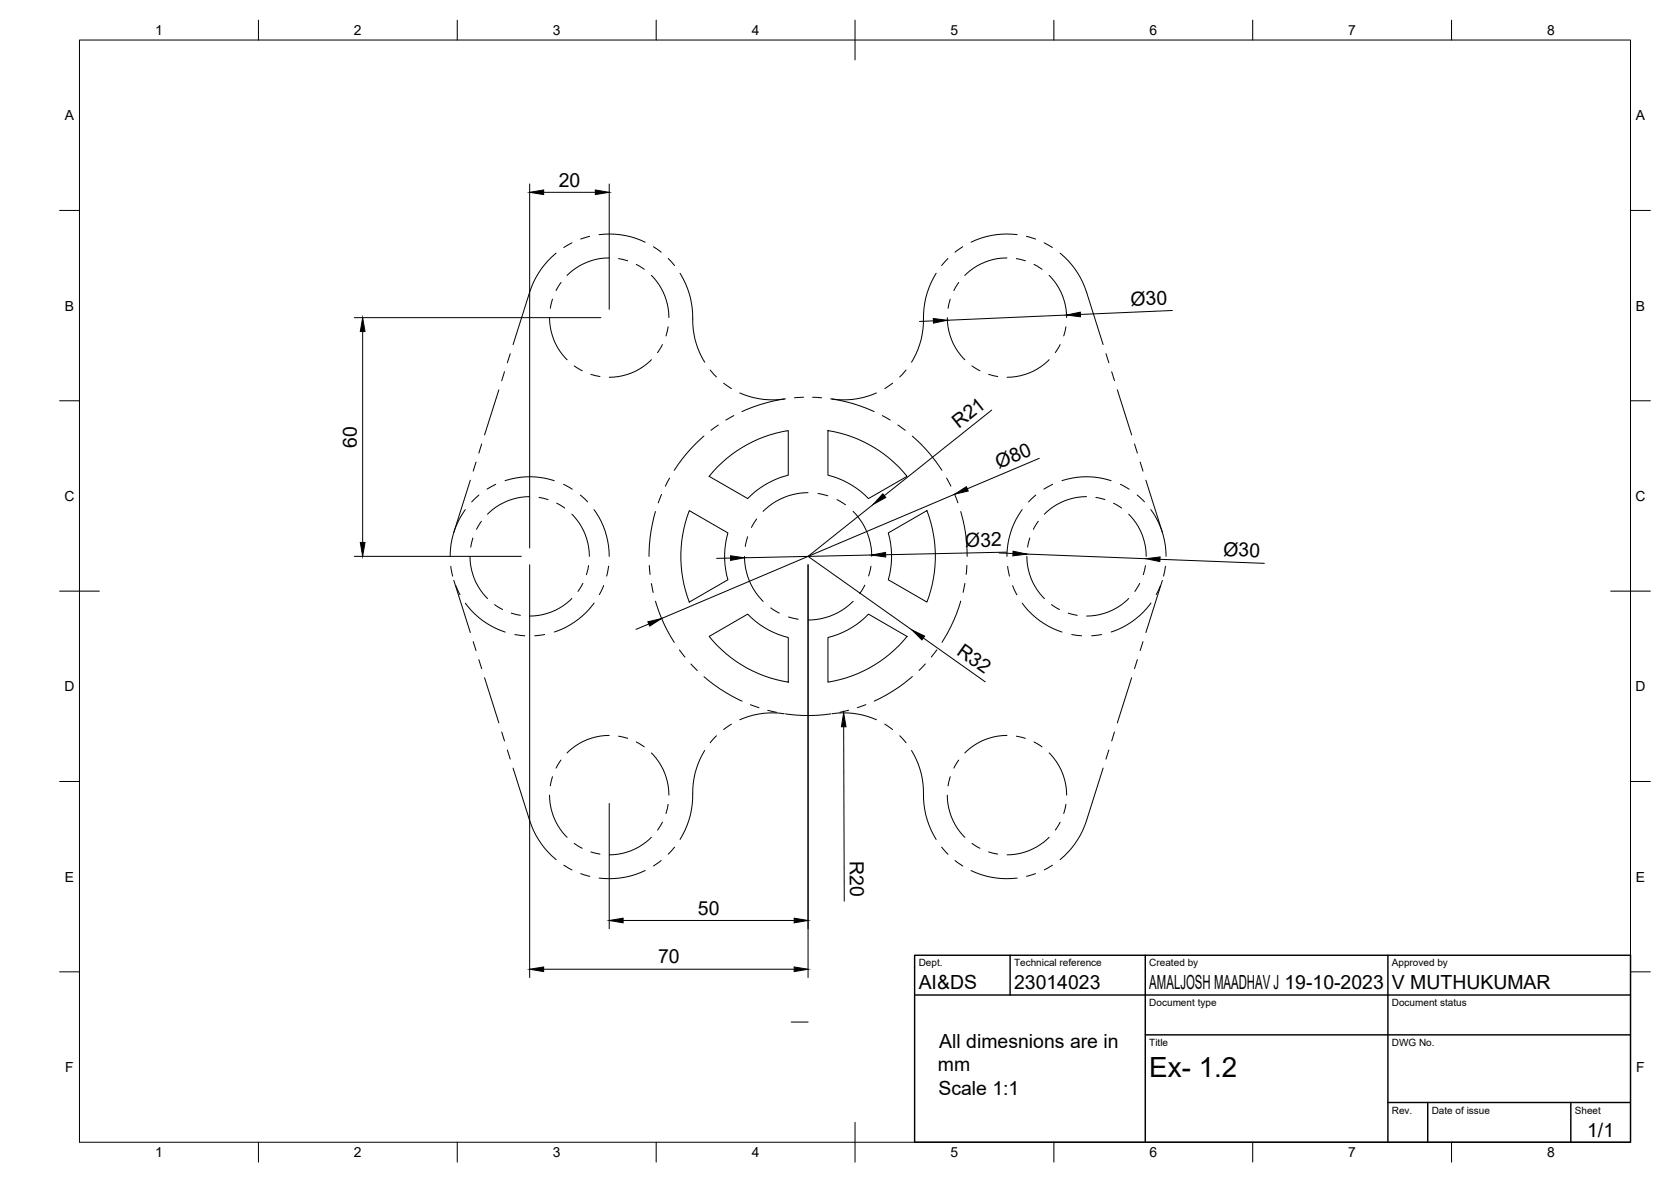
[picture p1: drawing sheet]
<svg xmlns="http://www.w3.org/2000/svg" width="420mm" height="297mm" viewBox="0 0 420 297" stroke-linecap="round" stroke-linejoin="round" font-family="sans-serif">
<!-- layer: Reference -->
<g fill="none" stroke="#000" stroke-width=".25">
<path d="M148.3 59.4l-2.3 .7M150.6 59a20.6 20.6 0 0 1 11.6 1.9M255.8 59a20.9 20.9 0 0 0-11.6 1.9M258.1 59.4l2.3 .7M138.2 79.8a14.9 14.9 0 0 0 4.4 10.6M138.9 75.2l-.5 2.3M139.8 63.6a20.7 20.7 0 0 0-6.6 9.9l-4.2 13.1M141.1 71l-1.3 2M143.8 61l-2 1.2M153.2 64.8a14.9 14.9 0 0 0-10.6 4.4M155.5 65l2.3 .5M160 66.4l2 1.3"/>
<path d="M163.8 69.2a15 15 0 0 1 4.4 10.6M164.3 62l1.9 1.4M168 65l1.6 1.7M171 68.7a21.6 21.6 0 0 1 3.2 12.7 20.2 20.2 0 0 0 3 9.6M235.4 68.7a21.6 21.6 0 0 0-3.2 12.7 20.2 20.2 0 0 1-3 9.6M238.2 79.8a14.9 14.9 0 0 0 4.4 10.6M238.4 65l-1.6 1.7M238.9 75.2l-.5 2.3M241.1 71l-1.3 2M242.1 62l-2 1.4M253.2 64.8a14.9 14.9 0 0 0-10.6 4.4M255.5 65l2.3 .5"/>
<path d="M260 66.4l2 1.3M262.6 61l2 1.2M263.8 69.2a15 15 0 0 1 4.4 10.6M266.6 63.6a20.7 20.7 0 0 1 6.6 9.9l4.2 13.1M125.4 98l-3.6 11.3M126.9 93.4l-.7 2.3M128.3 88.9l-.7 2.3M144.4 92l2 1.2M148.6 94.1l2.3 .5M163.8 90.4a14.7 14.7 0 0 1-10.6 4.4M166.6 86.6l-1.3 2M168 82.1l-.6 2.3"/>
<path d="M178.6 93l1.5 1.7M181.9 96.3l2 1.3M186 98.7a20.4 20.4 0 0 0 11.2 1.6M202 99.8l-2.2 .2M204.3 99.8l2.3 .2M220.4 98.7a20.4 20.4 0 0 1-11.2 1.6M224.4 96.3l-1.9 1.3M227.8 93l-1.6 1.7M244.4 92l2 1.2M248.6 94.1l2.3 .5M263.8 90.4a14.8 14.8 0 0 1-10.6 4.4M266.6 86.6l-1.3 2"/>
<path d="M268 82.1l-.5 2.3M278.1 88.9l.7 2.3M279.5 93.4l.7 2.3M280.9 98l3.6 11.3M119.7 116.1l-.7 2.3M121.1 111.6l-.7 2.3M177 109.6a39.5 39.5 0 0 0-7.5 8.6M180.4 117.4a32.2 32.2 0 0 1 17.8-9.2v11.2a21.5 21.5 0 0 0-10.2 5.9l-9.7-5.6zM180.6 106.8l-1.8 1.3M184.5 104.4l-2 1.2M197.5 100.2l-3 .6-3.5 .9-4.4 1.7M208.2 108.2a32 32 0 0 1 19.9 11.5l-9.7 5.6a21.4 21.4 0 0 0-10.2-5.9z"/>
<path d="M208.9 100.2a38.4 38.4 0 0 1 10.9 3.2M221.8 104.4l2 1.2M225.8 106.8l1.8 1.3M229.4 109.6l3.5 3.4 2.3 2.9 1.6 2.3M285.3 111.6l.7 2.3M286.7 116.1l.7 2.3M117 128.1a19.5 19.5 0 0 0-3.8 11.7M118.2 139.8a14.9 14.9 0 0 0 4.4 10.6M118.3 120.7l-4.2 13.1M118.9 135.2l-.5 2.3M120.4 124.4l-1.8 1.7M121.1 131l-1.3 2"/>
<path d="M124.7 121.7l-2.3 1.2M127 120.8a19.6 19.6 0 0 1 12.4 0M133.2 124.8a14.9 14.9 0 0 0-10.6 4.4M135.5 125l2.3 .5M140 126.5l2 1.2M141.7 121.7l2.2 1.2M143.8 129.2a15 15 0 0 1 4.4 10.6M145.9 124.4l1.8 1.7M149.4 128.1a19.8 19.8 0 0 1 3.8 11.7M164.8 128.6l-1.1 4.8-.4 3.7-.1 2.7M166.3 124.3l-.8 2.1M168.4 120.1l-1.1 2.1"/>
<path d="M173.3 128.3l9.7 5.6a21.1 21.1 0 0 0 0 11.8l-9.7 5.6a32.1 32.1 0 0 1 0-23zM187.2 139.8a15.8 15.8 0 0 0 4.7 11.3M188 134.9l-.6 2.4M190.2 130.4l-1.3 2.2M203.2 123.8a16 16 0 0 0-11.3 4.7M205.7 124l2.4 .6M210.4 125.6l2.2 1.3M214.5 128.5a15.8 15.8 0 0 1 4.7 11.3M223.4 133.9l9.7-5.6a32.1 32.1 0 0 1 0 23l-9.7-5.6a21.1 21.1 0 0 0 0-11.8zM238 120.1l1.1 2.1M240 124.2l.9 2.2M241.6 128.6l1.2 5.7 .4 5.5"/>
<path d="M257 128.1a19.8 19.8 0 0 0-3.8 11.7M258.2 139.8a14.9 14.9 0 0 0 4.4 10.6M258.9 135.2l-.5 2.3M260.4 124.4l-1.8 1.7M261.1 131l-1.3 2M264.7 121.7l-2.2 1.2M267 120.8a19.6 19.6 0 0 1 12.4 0M273.2 124.8a14.9 14.9 0 0 0-10.6 4.4M275.5 125l2.3 .5M280 126.5l2 1.2M281.7 121.7l2.2 1.2M283.8 129.2a15 15 0 0 1 4.4 10.6"/>
<path d="M285.9 124.4l1.9 1.7M288.1 120.7l4.2 13.1M289.4 128.1a19.8 19.8 0 0 1 3.8 11.7M113.3 142.3l.5 2.5M114.1 145.8l4.2 13.2M114.6 147.2l1.1 2.3M117 151.6a19.9 19.9 0 0 0 10 7.2M124.4 151.9l2 1.3M128.6 154.1l2.3 .5M129.5 159.5l2.5 .3M136.9 159.5l-2.4 .3M143.8 150.4a14.7 14.7 0 0 1-10.6 4.4"/>
<path d="M146.6 146.6l-1.3 2M148 142.1l-.6 2.3M149.4 151.5a20 20 0 0 1-10 7.3M151.8 147.2l-1.1 2.2M153 142.3l-.5 2.5M163.3 142.1l.1 2.3M163.8 146.6l.4 2.3M164.8 151.1l2.1 5.6 2.6 4.7M178.3 159.9l9.7-5.6a21.4 21.4 0 0 0 10.2 5.9v11.2a32 32 0 0 1-19.9-11.5zM193.8 152.8l2.1 1.3M198.3 155l2.4 .6M214.5 151.1a16 16 0 0 1-11.3 4.7"/>
<path d="M217.4 147.1l-1.3 2.1M219 142.3l-.6 2.4M241.6 151.1l-1.8 4.8-2.9 5.5M242.6 146.6l-.4 2.3M243.1 142.1l-.2 2.2M253.4 142.3l.4 2.5M254.6 147.2l1.1 2.3M257 151.6a19.9 19.9 0 0 0 10 7.2M264.4 151.9l2 1.3M268.6 154.1l2.3 .5M269.5 159.5l2.4 .3M277 159.5l-2.5 .3"/>
<path d="M283.8 150.4a14.8 14.8 0 0 1-10.6 4.4M286.6 146.6l-1.3 2M288 142.1l-.5 2.3M289.4 151.5a20 20 0 0 1-10 7.3M291.8 147.2l-1.1 2.2M292.3 145.8l-4.2 13.2M293 142.3l-.4 2.5M119 161.2l.7 2.3M120.4 165.8l.7 2.2M121.8 170.3l3.6 11.4M170.8 163.3l1.4 1.8M173.7 166.9l1.6 1.6"/>
<path d="M177 170.1l4.1 3.1 5.5 3M188.7 177.1l2.1 .7M193 178.5l2.3 .5M197.2 179.4a19.8 19.8 0 0 0-11.2 1.5M197.5 179.4l6.1 .4 5.3-.4M208.2 160.2a21 21 0 0 0 10.2-5.9l9.7 5.6a32.3 32.3 0 0 1-19.9 11.5zM209.2 179.4a19.8 19.8 0 0 1 11.2 1.5M213.4 178.5l-2.2 .5M217.7 177.1l-2.1 .7M229.4 170l-3.4 2.7-3.1 1.9-3.1 1.6M232.7 166.8l-1.6 1.7M235.6 163.3l-1.4 1.8"/>
<path d="M284.5 170.3l-3.6 11.4M286 165.8l-.7 2.2M287.4 161.2l-.7 2.3M126.2 183.9l.7 2.3M127.6 188.5l.7 2.3M129 193l4.2 13.1a20.9 20.9 0 0 0 6.6 9.9M138.2 199.8a14.9 14.9 0 0 0 4.4 10.6M138.9 195.2l-.5 2.3M141.1 191l-1.3 2M153.2 184.8a14.9 14.9 0 0 0-10.6 4.4M155.5 185l2.3 .6M160 186.5l2 1.2"/>
<path d="M163.8 189.2a14.8 14.8 0 0 1 4.4 10.6M177.2 188.6a20.7 20.7 0 0 0-3 12.2 20.8 20.8 0 0 1-3.2 10.2M180.1 184.9l-1.5 1.8M183.9 182l-2 1.3M222.5 182l1.9 1.3M226.2 184.9l1.6 1.8M229.2 188.6a20.7 20.7 0 0 1 3 12.2 20.8 20.8 0 0 0 3.2 10.2M238.2 199.8a14.9 14.9 0 0 0 4.4 10.6M238.9 195.2l-.5 2.3M241.1 191l-1.3 2M253.2 184.8a14.9 14.9 0 0 0-10.6 4.4M255.5 185l2.3 .6"/>
<path d="M260 186.5l2 1.2M263.8 189.2a14.8 14.8 0 0 1 4.4 10.6M277.4 193l-4.2 13.1a20.7 20.7 0 0 1-6.6 9.9M278.8 188.5l-.7 2.3M280.2 183.9l-.7 2.3M141.8 217.4l2 1.2M144.4 211.9l2 1.3M146 219.5l2.3 .7M148.6 214.1l2.3 .5M162.2 218.8a20.8 20.8 0 0 1-11.6 1.9M163.8 210.4a15 15 0 0 1-10.6 4.4M166.2 216.2l-1.9 1.4"/>
<path d="M166.6 206.6l-1.3 2M168 202.1l-.6 2.3M169.6 212.9l-1.6 1.8M236.8 212.9l1.6 1.8M240.1 216.2l2 1.4M244.2 218.8a21.1 21.1 0 0 0 11.6 1.9M244.4 211.9l2 1.3M248.6 214.1l2.3 .5M260.4 219.5l-2.3 .7M263.8 210.4a15.1 15.1 0 0 1-10.6 4.4M264.6 217.4l-2 1.2M266.6 206.6l-1.3 2"/>
<path d="M268 202.1l-.5 2.3M198.9 256.8h4.3"/>
</g>
<!-- layer: BORDER -->
<g fill="none" stroke="#000" stroke-width=".25">
<path d="M20 10.1h390v276.9h-390zM65 5.1v5M115 5.1v5M165 5.1v5M215 5.1v10M265 5.1v5M315 5.1v5M365 5.1v5M15 52.9h5M410 52.9h5M15 100.7h5M410 100.7h5"/>
<path d="M15 148.6h10M405 148.6h10M15 196.4h5M410 196.4h5M15 244.2h5M410 244.2h5M65 287v5M115 287v5M165 287v5M215 282.1v9.9M265 287v5M315 287v5"/>
<path d="M365 287v5"/>
</g>
<!-- layer: TITLEBLOCK -->
<path d="M230 240.1h180v46.9h-180zM230 250h180M254 240.1v9.9M288 240.1v46.9M349 240.1v46.9M288 260.1h122M349 277.1h61M359 277.1v9.9M395 277.1v9.9" fill="none" stroke="#000" stroke-width=".36"/>
<!-- layer: FD_Dimensions -->
<g fill="none" stroke="#000" stroke-width=".25">
<path d="M133.2 46.2v91.5M136.7 48.3h13M153.2 46.2v31.5M89.1 79.8h62M268.2 79.2l-30 1.3M294.8 78l-23.1 1M91.2 83.3v53M234.7 80.6l-3.5 .2M249.4 103l-27 21.6M261.3 115.2l-18.1 7.6M89.1 139.8h42M219.2 139.5l-32 .7"/>
<path d="M219.6 126.7l-16.4 13.1 26.1 18.5M240 124.2l-73.7 31.2M251.2 139l3.5 .1M253.1 138.8l-30.4 .6M258.2 139.2l30 1.2M133.2 141.9v103.8M163.1 156.8l-3.2 1.4M183.7 140.2l-3.5 .1M203.2 141.9v103.8M291.7 140.6l26.2 1M232.2 160.3l15.5 11.1M212.1 182.6l.2 43.9"/>
<path d="M153.2 201.9v31.5M156.7 231.3h43M136.7 243.6h63"/>
</g>
<g fill="#000" stroke="#000" stroke-width=".25">
<path d="M133.2 48.3l3.5-.6v1.2zM149.7 47.7l3.5 .6-3.5 .6zM268.2 79.2l3.4-.7 .1 1.1zM91.2 79.8l.6 3.5h-1.2zM234.7 80l3.5 .5-3.5 .7zM90.6 136.3h1.2l-.6 3.5zM183.7 139.7l3.5 .5-3.5 .6zM222 124.1l.7 .9-3.1 1.7zM219.2 139.5l3.5-.7v1.2zM240 124.2l3-1.9 .5 1.1zM254.7 138.5l3.5 .7-3.5 .5zM288.2 140.4l3.5-.4-.1 1.1z"/>
<path d="M162.9 156.3l3.4-.9-2.9 1.9zM229.3 158.3l3.2 1.6-.7 .9zM212.1 179.1l.6 3.5h-1.1zM153.2 231.3l3.5-.6v1.2zM199.7 230.7l3.5 .6-3.5 .6zM133.2 243.6l3.5-.6v1.2zM199.7 243l3.5 .6-3.5 .6z"/>
</g>
<text font-size="7" x="289" y="270.6">Ex- 1.2</text>
<g font-size="4.9">
<text x="140.5" y="46.9">20</text>
<text x="284.3" y="76.9" transform="rotate(-2 284.3 76.9)">Ø30</text>
<text x="241.1" y="107.9" transform="rotate(-38 241.1 107.9)">R21</text>
<text x="89.7" y="112.5" transform="rotate(-90 89.7 112.5)">60</text>
<text x="251.1" y="117.8" transform="rotate(-23 251.1 117.8)">Ø80</text>
<text x="242.7" y="137.4" transform="rotate(-1 242.7 137.4)">Ø32</text>
<text x="307.6" y="139.6" transform="rotate(2 307.6 139.6)">Ø30</text>
<text x="240.3" y="164.3" transform="rotate(35 240.3 164.3)">R32</text>
<text x="213.7" y="216.3" transform="rotate(90 213.7 216.3)">R20</text>
<text x="175.5" y="229.9">50</text>
<text x="165.5" y="242.1">70</text>
<text x="231" y="248.5">AI&amp;DS</text>
<text x="255" y="248.5">23014023</text>
<text x="289" y="248.5">AMALJOSH MAADHAV J 19-10-2023</text>
<text x="350" y="248.5">V MUTHUKUMAR</text>
<text x="236.2" y="263.4">All dimesnions are in</text>
<text x="235.8" y="269.3">mm</text>
<text x="235.9" y="275.2">Scale 1:1</text>
<text x="399.1" y="285.7">1/1</text>
</g>
<g font-size="3.5">
<text x="39" y="8.8">1</text>
<text x="89" y="8.8">2</text>
<text x="139" y="8.8">3</text>
<text x="189" y="8.8">4</text>
<text x="239" y="8.8">5</text>
<text x="289" y="8.8">6</text>
<text x="339" y="8.8">7</text>
<text x="389" y="8.8">8</text>
<text x="16.3" y="30.2">A</text>
<text x="411.3" y="30.2">A</text>
<text x="16.3" y="78">B</text>
<text x="411.3" y="78">B</text>
<text x="16.2" y="125.9">C</text>
<text x="411.2" y="125.9">C</text>
<text x="16.2" y="173.7">D</text>
<text x="411.2" y="173.7">D</text>
<text x="16.3" y="221.6">E</text>
<text x="411.3" y="221.6">E</text>
<text x="16.4" y="269.4">F</text>
<text x="411.4" y="269.4">F</text>
<text x="39" y="290.8">1</text>
<text x="89" y="290.8">2</text>
<text x="139" y="290.8">3</text>
<text x="189" y="290.8">4</text>
<text x="239" y="290.8">5</text>
<text x="289" y="290.8">6</text>
<text x="339" y="290.8">7</text>
<text x="389" y="290.8">8</text>
</g>
<g font-size="2.5">
<text x="231" y="242.9">Dept.</text>
<text x="255" y="242.9">Technical reference</text>
<text x="289" y="242.9">Created by</text>
<text x="350" y="242.9">Approved by</text>
<text x="289" y="252.8">Document type</text>
<text x="350" y="252.8">Document status</text>
<text x="289" y="262.9">Title</text>
<text x="350" y="262.9">DWG No.</text>
<text x="350" y="279.9">Rev.</text>
<text x="360" y="279.9">Date of issue</text>
<text x="396" y="279.9">Sheet</text>
</g>
</svg>
